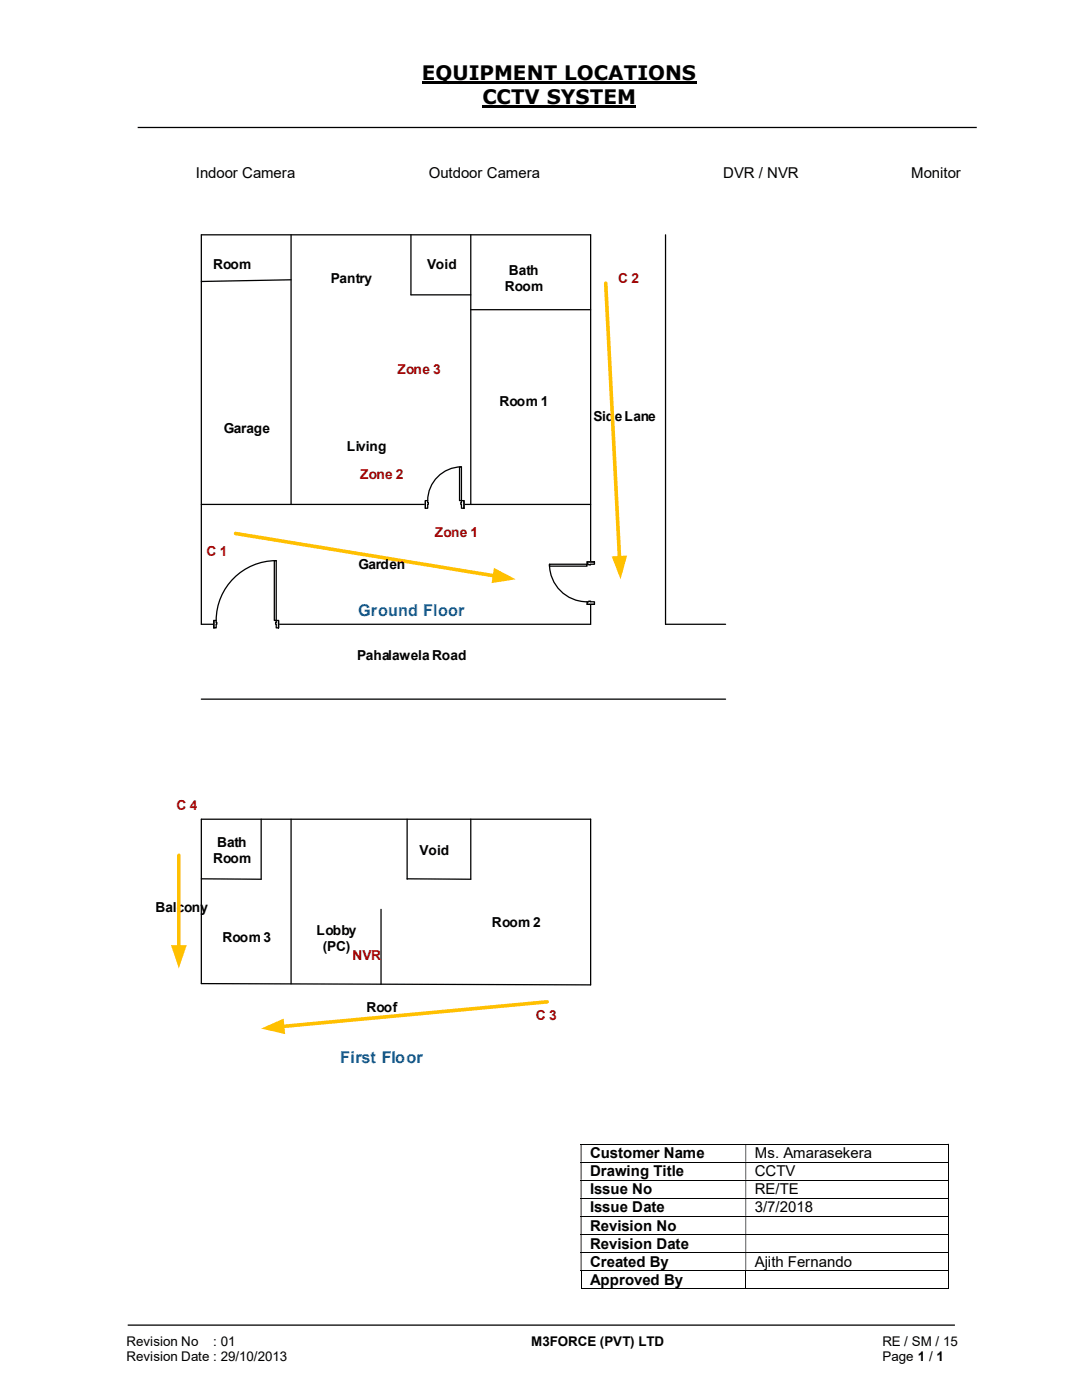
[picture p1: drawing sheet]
<svg xmlns="http://www.w3.org/2000/svg" width="216mm" height="279mm" viewBox="0 0 216 279" stroke-linecap="round" stroke-linejoin="round" font-family="sans-serif">
<path d="M84.2 16.4h54.8M96.3 21.3h30.7" fill="none" stroke="#000" stroke-width=".42"/>
<path d="M27.5 25.4h167.4M25.5 264.5h165" fill="none" stroke="#000" stroke-width=".25"/>
<g fill="none" stroke="#000" stroke-width=".2">
<path d="M115.9 228.3h73.2M115.9 231.9h73.2M115.9 235.5h73.2M115.9 239.1h73.2M189.2 228.4v3.5M189.2 232v3.5M189.2 235.6v3.5M189.2 239.2v3.5M115.9 242.7h73.2M115.9 246.4h73.2M115.9 249.9h73.2M115.9 253.5h73.2"/>
<path d="M115.9 257.2h32.9M116 253.6v3.7M148.8 253.6v3.7M148.9 257.2h40.2M189.2 242.8v3.5M189.2 246.4v3.5M189.2 250v3.4M189.2 253.6v3.7"/>
</g>
<g fill="#000">
<path d="M189.1 228.3h.2v.1h-.2zM115.9 228.4h.1v3.5h-.1zM148.8 228.4h.1v3.5h-.1z" fill-rule="evenodd"/>
<path d="M189.1 231.9h.2v.1h-.2zM115.9 232h.1v3.5h-.1zM148.8 232h.1v3.5h-.1z" fill-rule="evenodd"/>
<path d="M189.1 235.5l.2 .1zM115.9 235.6h.1v3.5h-.1zM148.8 235.6h.1v3.5h-.1z" fill-rule="evenodd"/>
<path d="M189.1 239.1h.2v.1h-.2zM115.9 239.2h.1v3.5h-.1zM148.8 239.2h.1v3.5h-.1z" fill-rule="evenodd"/>
<path d="M189.1 242.7h.2v.1h-.2zM115.9 242.8h.1v3.5h-.1zM148.8 242.8h.1v3.5h-.1z" fill-rule="evenodd"/>
<path d="M189.1 246.3l.2 .1zM115.9 246.4h.1v3.5h-.1zM148.8 246.4h.1v3.5h-.1z" fill-rule="evenodd"/>
<path d="M189.1 249.9h.2v.1h-.2zM115.9 250h.1v3.4h-.1zM148.8 250h.1v3.4h-.1z" fill-rule="evenodd"/>
</g>
<path d="M189.1 253.4h.2v.2h-.2zM189.1 257.1h.2v.2h-.2z" fill="#000"/>
<path d="M47 106.5l51.7 8.4" fill="none" stroke="#ffc000" stroke-width=".72"/>
<path d="M98.6 113.3l4.3 2.3-4.8 .8z" fill="#ffc000"/>
<g fill="none" stroke="#000" stroke-width=".25">
<path d="M40.2 46.9h77.7v77.7h-77.7zM58.1 55.8l-17.9 .4M58.1 46.9v53.8M82 46.9v11.9h11.9M93.9 46.9v53.8M93.9 61.8h24M40.2 100.7h77.7M40.2 139.5h104.6M40.2 163.5h77.7v33.1l-77.7-.3zM52.1 163.5v12l-11.9-.1M58.1 163.5v32.8M81.2 163.5v12"/>
<path d="M93.9 163.5v12l-12.7-.1M76 181.5v14.9"/>
</g>
<path d="M117.1 112.1h1.6v8.5h-1.6z" fill-rule="evenodd" fill="#fff"/>
<path d="M117.1 112.1h1.6v8.5h-1.6z" fill="none" stroke="#fff" stroke-width=".25"/>
<path d="M117.1 112.1v.5h1.5v-.5zM117.1 120.1h1.5v.5h-1.5z" fill-rule="evenodd" fill="#fff"/>
<path d="M117.5 112.6h-.4v-.5h1.5v.5h-.7M117.5 120.1h-.4v.5h1.5v-.5h-.7" fill="none" stroke="#000" stroke-width=".25"/>
<path d="M117.5 112.6v.1h.4v-.1zM117.5 120h.4v.1h-.4z" fill-rule="evenodd" fill="#fff"/>
<path d="M109.6 112.6a7.5 7.5 0 0 0 7.5 7.5M117.1 112.1h1.5M117.5 112.6v.1h.4v-.1M117.1 120.6h1.5M117.5 120.1v-.1h.4v.1" fill="none" stroke="#000" stroke-width=".25"/>
<path d="M109.6 112.6h7.5v.4h-7.5z" fill="#fff"/>
<path d="M109.6 112.6h7.5v.4h-7.5z" fill="none" stroke="#000" stroke-width=".25"/>
<path d="M84.9 99.9h7.7v1.6h-7.7z" fill="#fff"/>
<path d="M84.9 99.9h7.7v1.6h-7.7z" fill="none" stroke="#fff" stroke-width=".25"/>
<path d="M92.1 99.9v1.5h.5v-1.5zM84.9 99.9h.4v1.5h-.4z" fill-rule="evenodd" fill="#fff"/>
<path d="M85.3 100.3v-.4h-.4v1.5h.4v-.7M92.1 100.3v-.4h.5v1.5h-.5v-.7" fill="none" stroke="#000" stroke-width=".25"/>
<path d="M91.9 100.3v.4h.2v-.4zM85.3 100.3h.2v.4h-.2z" fill-rule="evenodd" fill="#fff"/>
<path d="M84.9 99.9v1.5M92.1 93.2a6.8 6.8 0 0 0-6.8 6.7M92.6 99.9v1.5M85.3 100.3h.2v.4h-.2M92.1 100.3h-.2v.4h.2" fill="none" stroke="#000" stroke-width=".25"/>
<path d="M91.7 93.2h.4v6.7h-.4z" fill-rule="evenodd" fill="#fff"/>
<path d="M91.7 93.2h.4v6.7h-.4z" fill="none" stroke="#000" stroke-width=".25"/>
<path d="M42.7 123.8h12.9v1.5h-12.9z" fill="#fff"/>
<path d="M42.7 123.8h12.9v1.5h-12.9z" fill="none" stroke="#fff" stroke-width=".25"/>
<path d="M55.1 123.8v1.5h.5v-1.5zM42.7 123.8h.4v1.5h-.4z" fill-rule="evenodd" fill="#fff"/>
<path d="M43.1 124.2v-.4h-.4v1.5h.4v-.7M55.1 124.2v-.4h.5v1.5h-.5v-.7" fill="none" stroke="#000" stroke-width=".25"/>
<path d="M55 124.2v.4h.1v-.4zM43.1 124.2h.2v.4h-.2z" fill-rule="evenodd" fill="#fff"/>
<path d="M55.1 111.9a12 12 0 0 0-12 11.9M42.7 123.8v1.5M43.1 124.2h.2v.4h-.2M55.1 124.2h-.1v.4h.1M55.6 123.8v1.5" fill="none" stroke="#000" stroke-width=".25"/>
<path d="M54.7 111.9h.4v11.9h-.4z" fill-rule="evenodd" fill="#fff"/>
<path d="M132.8 46.9v77.7h12M54.7 111.9h.4v11.9h-.4z" fill="none" stroke="#000" stroke-width=".25"/>
<path d="M120.9 56.5l2.7 54.8" fill="none" stroke="#ffc000" stroke-width=".72"/>
<path d="M122 111l3.1-.1-1.3 4.7z" fill="#ffc000"/>
<path d="M109.2 199.9l-52.8 5" fill="none" stroke="#ffc000" stroke-width=".72"/>
<path d="M52.1 205.3l4.5-2 .3 3.1z" fill="#ffc000"/>
<path d="M35.7 170.7v18.3" fill="none" stroke="#ffc000" stroke-width=".72"/>
<path d="M34.1 188.6h3.2l-1.6 4.7z" fill="#ffc000"/>
<g font-size="4">
<text x="84.2" y="16">EQUIPMENT LOCATIONS</text>
<text x="96.3" y="20.8">CCTV SYSTEM</text>
</g>
<g font-size="3.2" fill="#0070c0">
<text x="71.5" y="123">Ground Floor</text>
<text x="67.9" y="212">First Floor</text>
</g>
<g font-size="3">
<text x="39.1" y="35.5">Indoor Camera</text>
<text x="85.6" y="35.5">Outdoor Camera</text>
<text x="144.3" y="35.5">DVR / NVR</text>
<text x="181.8" y="35.5">Monitor</text>
<text x="117.7" y="231.2">Customer Name</text>
<text x="150.6" y="231.2">Ms. Amarasekera</text>
<text x="117.7" y="234.8">Drawing Title</text>
<text x="117.7" y="238.3">Issue No</text>
<text x="150.6" y="234.8">CCTV</text>
<text x="150.6" y="238.3">RE/TE</text>
<text x="117.7" y="242">Issue Date</text>
<text x="117.7" y="245.6">Revision No</text>
<text x="150.6" y="242">3/7/2018</text>
<text x="117.7" y="249.2">Revision Date</text>
<text x="117.7" y="252.8">Created By</text>
<text x="117.7" y="256.4">Approved By</text>
<text x="150.6" y="252.8">Ajith Fernando</text>
</g>
<g font-size="2.7">
<text x="42.5" y="53.8">Room</text>
<text x="85.2" y="53.8">Void</text>
<text x="66" y="56.4">Pantry</text>
<text x="100.8" y="58">Room</text>
<text x="101.6" y="54.8">Bath</text>
<text x="99.7" y="81">Room 1</text>
<text x="118.4" y="84">Side Lane</text>
<text x="44.7" y="86.3">Garage</text>
<text x="69.2" y="90">Living</text>
<text x="71.5" y="113.5">Garden</text>
<text x="71.2" y="131.8">Pahalawela Road</text>
<text x="42.5" y="172.3">Room</text>
<text x="43.3" y="169.1">Bath</text>
<text x="83.7" y="170.6">Void</text>
<text x="31" y="181.9">Balcony</text>
<text x="98.2" y="185">Room 2</text>
<text x="44.4" y="187.9">Room 3</text>
<text x="63.2" y="186.7">Lobby</text>
<text x="64.4" y="189.9">(PC)</text>
<text x="73.1" y="202.1">Roof</text>
<text x="25.2" y="268.7">Revision No</text>
<text x="42.6" y="268.7">: 01</text>
<text x="106" y="268.7">M3FORCE (PVT) LTD</text>
<text x="176.1" y="268.7">RE / SM / 15</text>
<text x="25.2" y="271.7">Revision Date : 29/10/2013</text>
<text x="176.1" y="271.7">Page 1 / 1</text>
</g>
<g font-size="2.7" fill="#c00000">
<text x="123.4" y="56.4">C 2</text>
<text x="79.3" y="74.7">Zone 3</text>
<text x="71.8" y="95.6">Zone 2</text>
<text x="86.8" y="107.2">Zone 1</text>
<text x="41.2" y="110.9">C 1</text>
<text x="35.2" y="161.7">C 4</text>
<text x="70.4" y="191.6">NVR</text>
<text x="106.9" y="203.5">C 3</text>
</g>
</svg>
